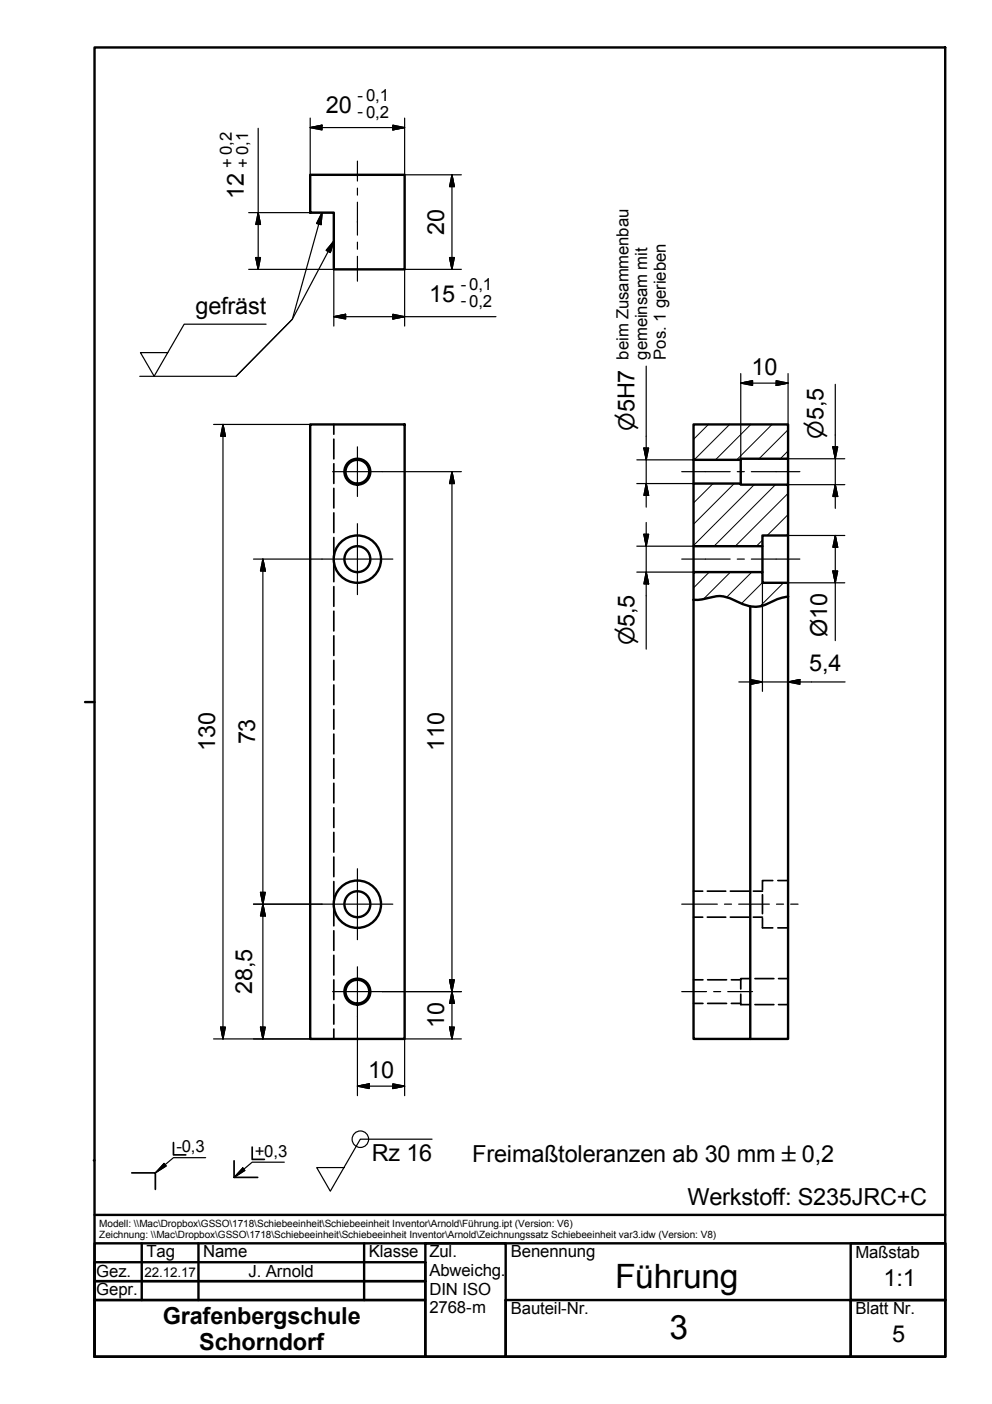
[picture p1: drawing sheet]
<svg xmlns="http://www.w3.org/2000/svg" width="210mm" height="297mm" viewBox="0 0 210 297" stroke-linecap="round" stroke-linejoin="round" font-family="sans-serif">
<!-- layer: Schraffur -->
<g fill="none" stroke="#000" stroke-width=".21">
<path d="M149.9 89.8l-3.2 3.1M154.4 89.8l-7.5 7.5M158.9 89.8l-7.5 7.5M163.4 89.8l-7.5 7.5M166.8 90.9l-6.2 6.2M166.8 95.4l-1.7 1.7M150.9 102.3l-4.2 4.1M155.4 102.3l-8.7 8.6M159.6 102.5l-12.9 12.9M161.3 114.3l-1.2 1.3M164.1 102.5l-13 13.1M166.8 104.4l-11.2 11.2"/>
<path d="M166.8 108.9l-4.5 4.4M150.1 121l-3.4 3.4M154.6 121l-5.7 5.7M159.1 121l-5.4 5.4M161.3 123.3l-4.4 4.4M165.8 123.3l-5 5"/>
</g>
<!-- layer: Sichtbare Kanten(DIN) -->
<g fill="none" stroke="#000" stroke-width=".51">
<path d="M65.6 37h20v20h-15v-12h-5zM65.6 89.8h20v130h-20zM146.7 89.8h20.1v7.3h-10.1v.2h-10zM146.7 97.3v5M156.7 97.3v5M166.8 97.1v5.4M146.7 102.3h10v.2h10.1v10.8h-5.5v2.3h-14.6zM146.7 115.6v5.4M161.3 115.6v5.4M166.8 113.3v10M146.7 126.9v92.9h12v-91.5M166.8 126.2a13.3 13.3 0 0 0-4.9 1.7 5.9 5.9 0 0 1-4.7-.1 12.3 12.3 0 0 0-4.9-1.7h-.7a14.7 14.7 0 0 1-4.9 .8"/>
<path d="M166.8 126.2v93.6h-8.1M166.8 126.2v-2.9h-5.5v-2.3h-14.6v5.9"/>
<circle cx="75.6" cy="99.8" r="2.51"/>
<circle cx="75.6" cy="99.8" r="2.74"/>
<circle cx="75.6" cy="118.3" r="5"/>
<circle cx="75.6" cy="118.3" r="2.74"/>
<circle cx="75.6" cy="191.3" r="5"/>
<circle cx="75.6" cy="191.3" r="2.74"/>
<circle cx="75.6" cy="209.8" r="2.51"/>
<circle cx="75.6" cy="209.8" r="2.74"/>
</g>
<!-- layer: Verdeckte Kanten(DIN) -->
<g fill="none" stroke="#000" stroke-width=".36">
<path d="M70.6 89.8v2.1M70.6 92.9v4.2M70.6 98.1v4.2M70.6 103.3v4.2M70.6 108.5v4.2M70.6 113.7v4.2M70.6 118.9v4.2M70.6 124.1v4.2M70.6 129.3v4.2M70.6 134.5v4.2M70.6 139.7v4.2M70.6 144.9v4.2"/>
<path d="M70.6 150.1v4.2M70.6 155.3v4.2M70.6 160.5v4.2M70.6 165.7v4.2M70.6 170.9v4.2M70.6 176.1v4.2M70.6 181.3v4.2M70.6 186.5v4.2M70.6 191.7v4.2M70.6 196.9v4.2M146.7 188.5h2M146.7 194h2"/>
<path d="M149.7 188.5h3.9M149.7 194h3.9M154.5 188.5h3.9M154.5 194h3.9M159.4 188.5h1.9M159.4 194h1.9M161.3 189.3v4M161.3 194.3v2h2.2M163.5 186.3h-2.2v2M164.6 186.3h2.2M164.6 196.3h2.2M70.6 202.1v4.2"/>
<path d="M70.6 207.3v4.2M70.6 212.5v4.2M70.6 217.7v2.1M146.7 207.3h2M146.7 212.3h2M149.7 207.3h4M149.7 212.3h4M154.7 207.3h2M154.7 212.3h2M156.7 210.3v2.2h2M158.7 207h-2v2.2M159.7 207h4"/>
<path d="M159.7 212.5h4M164.7 207h2.1M164.7 212.5h2.1"/>
</g>
<!-- layer: Schraffur -->
<path d="M34.7 246.1l.5 .6-2.3 1.4zM51.4 247.1l.4 .5-2.3 1.5z" fill="#000" stroke="#000" stroke-width=".21"/>
<!-- layer: Skizziergeometrie(DIN) -->
<g fill="none" stroke="#000" stroke-width=".51">
<path d="M20 10h180v277h-180zM18 148.5h2M19.9 245.5h.1M20 257h180M20 267h70v4h-70zM20 271h70v4h-70zM20 275h70v12h-70zM20 263h180v24h-180zM30 263v12M42 263v12M77 263v12M90 263h17v24h-17z"/>
<path d="M107 275h73v12h-73zM180 263h20v24h-20v-12h20h-20z"/>
</g>
<path d="M27.9 248.1h5v3.5M36.7 241.7v2.6h2.6M49.5 245.6v3.5h5M53.4 242.7v2.6h2.5" fill="none" stroke="#000" stroke-width=".36"/>
<path d="M34.7 246.1l.5 .6-2.3 1.4zM43.5 244.9h-6.8l-3.8 3.2M51.4 247.1l.4 .5-2.3 1.5zM60.2 245.9h-6.8l-3.9 3.2" fill="none" stroke="#000" stroke-width=".25"/>
<!-- layer: Symbole(DIN) -->
<g fill="none" stroke="#000" stroke-width=".25">
<path d="M68.1 45l-6.3 22.5-11.8 12.1h-20.4M68.1 45l-.2 2.5-.9-.2zM70.6 51l-.7 2.4-.9-.4zM70.6 51l-8.8 16.5-11.8 12.1M56.3 68.6h-17.3l-6.4 11-2.9-5h5.8M91.4 241h-15.2l-6.3 11-2.9-5h5.8"/>
<circle cx="76.3" cy="241" r="1.75"/>
</g>
<g fill="none" stroke="#000" stroke-width=".25">
<path d="M54.6 27.1v29.9M65.6 25v12M65.6 27l2.5-.5v1zM65.6 27h20M83.1 26.5l2.5 .5-2.5 .5zM85.6 25v12h12M95.6 37v20M95.6 37l.5 2.5h-1zM52.6 57h18v12M52.6 45h18M54.1 54.5h1l-.5 2.5zM54.6 45l.5 2.5h-1z"/>
<path d="M95.1 54.5h1l-.5 2.5zM97.6 57h-12v12M70.6 67l2.5-.5v1zM70.6 67h34.3M83.1 66.5l2.5 .5-2.5 .5zM136.7 77.5v29.8M156.7 79v18.1M166.8 79v18.1h12M45.2 89.8h20.4M47.2 89.8l.5 2.5h-1zM47.2 89.8v130M80.9 99.8h16.7"/>
<path d="M95.6 99.8v120M95.6 99.8l.5 2.5h-1zM134.7 97.3h12M136.2 94.8h1l-.5 2.5zM156.7 81.1l2.5-.6v1zM156.7 81.1h10.1M164.2 80.5l2.6 .6-2.6 .4zM176.2 94.5h1l-.5 2.6zM176.7 81.3v26.3M53.6 118.3h14.5M55.6 118.3v101.5M55.6 118.3l.5 2.5h-1z"/>
<path d="M134.7 102.3h12M134.7 115.6h12M136.2 113h1l-.5 2.6zM136.7 110.5v26.8M136.7 102.3l.5 2.5h-1zM166.8 113.3h12M166.8 102.5h12M176.7 113.3v22.2M176.7 113.3l.5 2.5h-1zM176.7 102.5l.5 2.5h-1zM134.7 121h12M136.7 121l.5 2.5h-1z"/>
<path d="M161.3 123.3v23M176.2 120.8h1l-.5 2.5zM178.8 123.3h-12v23M156.3 144.3h22.5M158.8 143.8l2.5 .5-2.5 .5zM166.8 144.3l2.4-.5v1zM53.6 191.3h14.5M55.1 188.8h1l-.5 2.5zM55.6 191.3l.5 2.5h-1zM45.2 219.8h20.4M46.7 217.3h1l-.5 2.5zM55.1 217.3h1l-.5 2.5z"/>
<path d="M75.6 215v16.8M80.9 209.8h16.7M95.1 217.3h1l-.5 2.5zM95.1 207.3h1l-.5 2.5zM95.6 209.8l.5 2.5h-1zM97.6 219.8h-12v12M75.6 229.8l2.5-.5v1zM75.6 229.8h10M83.1 229.3l2.5 .5-2.5 .5z"/>
</g>
<g fill="#000" stroke="#000" stroke-width=".25">
<path d="M65.6 27l2.5-.5zM65.6 27l2.5-.5v1zM83.1 27.5l2.5-.5zM83.1 26.5l2.5 .5-2.5 .5zM95.6 37l.5 2.5zM95.6 37l.5 2.5h-1zM54.1 54.5l.5 2.5zM54.1 54.5h1l-.5 2.5zM54.6 45l.5 2.5zM54.6 45l.5 2.5h-1zM95.1 54.5l.5 2.5zM95.1 54.5h1l-.5 2.5z"/>
<path d="M70.6 67l2.5-.5zM70.6 67l2.5-.5v1zM83.1 67.5l2.5-.5zM83.1 66.5l2.5 .5-2.5 .5zM47.2 89.8l.5 2.5zM47.2 89.8l.5 2.5h-1zM136.2 94.8l.5 2.5zM136.2 94.8h1l-.5 2.5zM156.7 81.1l2.5-.6zM156.7 81.1l2.5-.6v1zM164.2 81.5l2.6-.4zM164.2 80.5l2.6 .6-2.6 .4z"/>
<path d="M176.2 94.5l.5 2.6zM176.2 94.5h1l-.5 2.6zM95.6 99.8l.5 2.5zM95.6 99.8l.5 2.5h-1zM136.2 113l.5 2.6zM136.2 113h1l-.5 2.6zM136.7 102.3l.5 2.5zM136.7 102.3l.5 2.5h-1zM176.7 113.3l.5 2.5zM176.7 113.3l.5 2.5h-1zM176.7 102.5l.5 2.5zM176.7 102.5l.5 2.5h-1z"/>
<path d="M55.6 118.3l.5 2.5zM55.6 118.3l.5 2.5h-1zM136.7 121l.5 2.5zM136.7 121l.5 2.5h-1zM176.2 120.8l.5 2.5zM176.2 120.8h1l-.5 2.5zM158.8 144.8l2.5-.5zM158.8 143.8l2.5 .5-2.5 .5zM166.8 144.3l2.4-.5zM166.8 144.3l2.4-.5v1zM55.1 188.8l.5 2.5zM55.1 188.8h1l-.5 2.5z"/>
<path d="M55.6 191.3l.5 2.5zM55.6 191.3l.5 2.5h-1zM46.7 217.3l.5 2.5zM46.7 217.3h1l-.5 2.5zM55.1 217.3l.5 2.5zM55.1 217.3h1l-.5 2.5zM95.1 217.3l.5 2.5zM95.1 217.3h1l-.5 2.5zM95.1 207.3l.5 2.5zM95.1 207.3h1l-.5 2.5zM95.6 209.8l.5 2.5zM95.6 209.8l.5 2.5h-1z"/>
<path d="M75.6 229.8l2.5-.5zM75.6 229.8l2.5-.5v1zM83.1 230.3l2.5-.5zM83.1 229.3l2.5 .5-2.5 .5z"/>
</g>
<!-- layer: Symbole(DIN) -->
<path d="M68.1 45l-.2 2.5zM68.1 45l-.2 2.5-.9-.2zM70.6 51l-.7 2.4zM70.6 51l-.7 2.4-.9-.4z" fill="#000" stroke="#000" stroke-width=".25"/>
<!-- layer: Mittellinie(DIN) -->
<g fill="none" stroke="#000" stroke-width=".25">
<path d="M75.6 34.1v4.2M75.6 39.8v1.5M75.6 42.8v6.9M75.6 51.2v1.5M75.6 54.2v5.3M144.3 99.8h10.2M156 99.8h1.5M159 99.8h10.2M144.3 118.3h10.2M156 118.3h1.5M159 118.3h10.2M144.3 191.3h7.5"/>
<path d="M153.3 191.3h1.5M156.3 191.3h6.5M164.3 191.3h1.5M167.3 191.3h1.6M144.3 209.8h5.2M151 209.8h1.5M154 209.8h5.2"/>
</g>
<!-- layer: Mittelpunktmarkierung(DIN) -->
<path d="M70.4 99.8h10.5M75.6 94.5v10.5M68.1 118.3h15M75.6 110.8v15M68.1 191.3h15M75.6 183.8v15M70.4 209.8h10.5M75.6 204.5v10.5" fill="none" stroke="#000" stroke-width=".25"/>
<g font-size="7.1">
<text x="130.2" y="272.4">Führung</text>
<text x="141.6" y="283.3">3</text>
</g>
<g font-size="5">
<text x="69" y="23.9">20</text>
<text x="51.6" y="42.1" transform="rotate(-90 51.6 42.1)">12</text>
<text x="94" y="49.7" transform="rotate(-90 94 49.7)">20</text>
<text x="90.8" y="63.9">15</text>
<text x="41.4" y="66.5">gefräst</text>
<text x="159" y="79.4">10</text>
<text x="175" y="134.8" transform="rotate(-90 175 134.8)">Ø10</text>
<text x="171.2" y="142">5,4</text>
<text x="45.5" y="158.9" transform="rotate(-90 45.5 158.9)">130</text>
<text x="54" y="157.5" transform="rotate(-90 54 157.5)">73</text>
<text x="94" y="158.9" transform="rotate(-90 94 158.9)">110</text>
<text x="53.3" y="210.3" transform="rotate(-90 53.3 210.3)">28,5</text>
<text x="94" y="217.5" transform="rotate(-90 94 217.5)">10</text>
<text x="77.9" y="228.1">10</text>
<text x="78.7" y="245.7">Rz 16</text>
<text x="99.9" y="245.9">Freimaßtoleranzen ab 30 mm ±0,2</text>
<text x="145.5" y="254.9">Werkstoff: S235JRC+C</text>
<text x="187" y="272.1">1:1</text>
<text x="34.5" y="280.1">Grafenbergschule</text>
<text x="42.1" y="285.6">Schorndorf</text>
<text x="188.8" y="283.8">5</text>
</g>
<g font-size="4.6">
<text x="134.3" y="91.2" transform="rotate(-90 134.3 91.2)">⌀5H7</text>
<text x="174.3" y="92.8" transform="rotate(-90 174.3 92.8)">⌀5,5</text>
<text x="134.3" y="136.6" transform="rotate(-90 134.3 136.6)">⌀5,5</text>
</g>
<g font-size="3.5">
<text x="75.6" y="21.3">- 0,1</text>
<text x="75.6" y="24.8">- 0,2</text>
<text x="49.3" y="35.5" transform="rotate(-90 49.3 35.5)">+ 0,2</text>
<text x="52.6" y="35.5" transform="rotate(-90 52.6 35.5)">+ 0,1</text>
<text x="97.5" y="61.3">-0,1</text>
<text x="97.5" y="64.8">-0,2</text>
<text x="133" y="76.1" transform="rotate(-90 133 76.1)">beim Zusammenbau</text>
<text x="136.9" y="76.1" transform="rotate(-90 136.9 76.1)">gemeinsam mit</text>
<text x="140.9" y="76.1" transform="rotate(-90 140.9 76.1)">Pos. 1 gerieben</text>
<text x="37.3" y="243.8">-0,3</text>
<text x="53.9" y="244.8">+0,3</text>
<text x="31" y="266">Tag</text>
<text x="43" y="266">Name</text>
<text x="78.1" y="266">Klasse Zul.</text>
<text x="90.9" y="270">Abweichg.</text>
<text x="108.1" y="266">Benennung</text>
<text x="181" y="266.1">Maßstab</text>
<text x="20.4" y="274.1">Gepr.</text>
<text x="20.4" y="270.1">Gez.</text>
<text x="52.6" y="270.2">J. Arnold</text>
<text x="90.9" y="273.9">DIN ISO</text>
<text x="90.9" y="277.8">2768-m</text>
<text x="108.1" y="278">Bauteil-Nr.</text>
<text x="181" y="278">Blatt Nr.</text>
</g>
<text font-size="2.8" x="30.6" y="270.1">22.12.17</text>
<g font-size="2.1">
<text x="21" y="259.6">Modell: \\Mac\Dropbox\GSSO\1718\Schiebeeinheit\Schiebeeinheit Inventor\Arnold\Führung.ipt (Version: V6)</text>
<text x="21" y="261.9">Zeichnung: \\Mac\Dropbox\GSSO\1718\Schiebeeinheit\Schiebeeinheit Inventor\Arnold\Zeichnungssatz Schiebeeinheit var3.idw (Version: V8)</text>
</g>
</svg>
